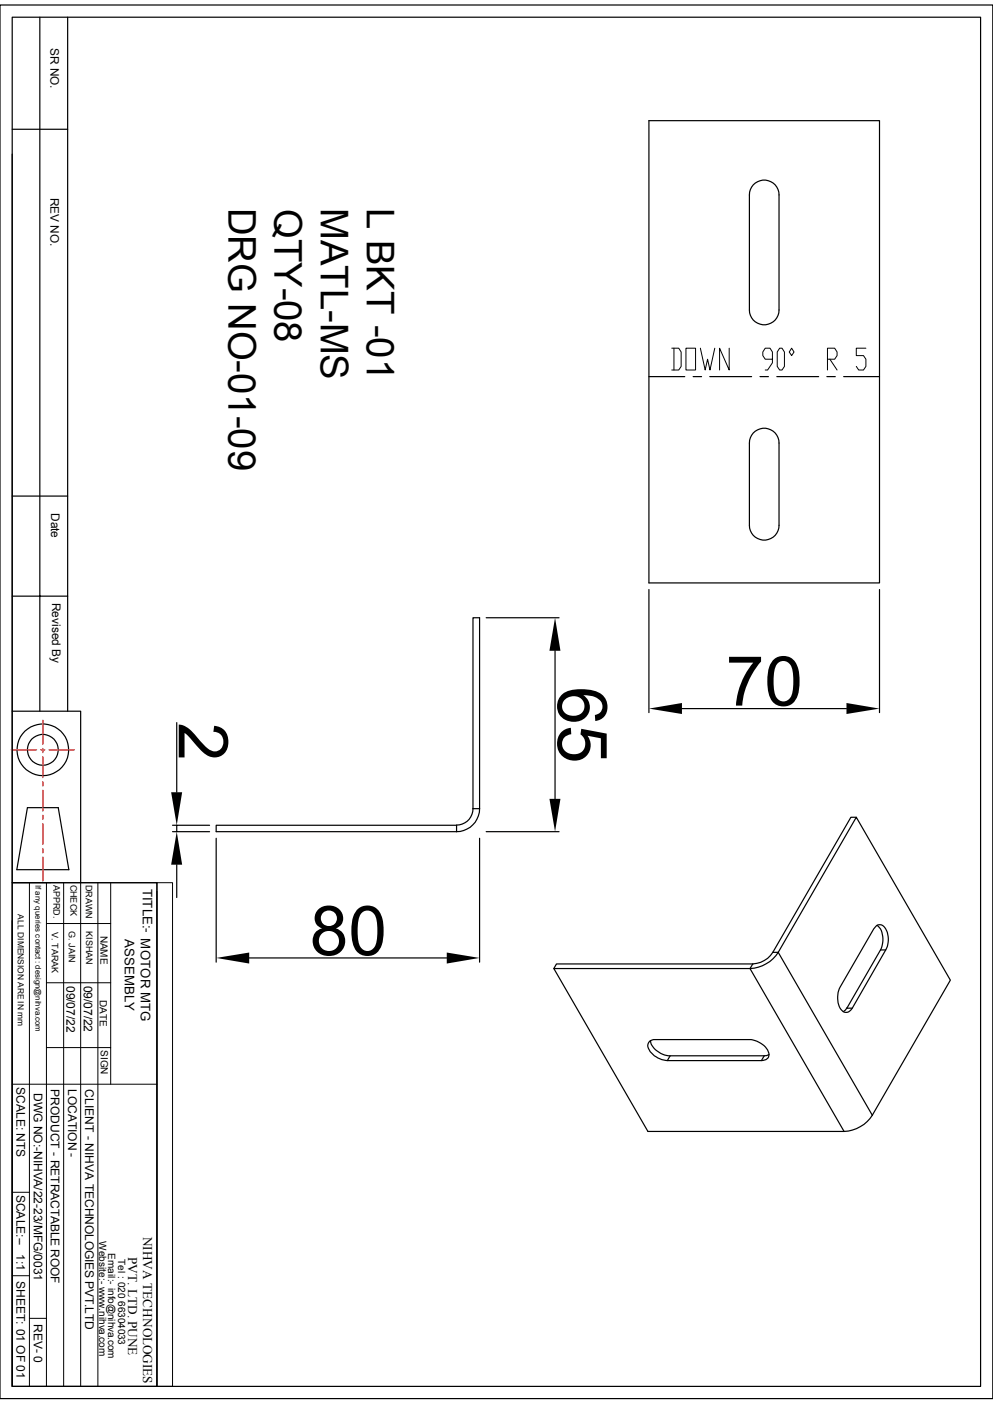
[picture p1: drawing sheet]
<svg xmlns="http://www.w3.org/2000/svg" width="210mm" height="297mm" viewBox="0 0 210 297" stroke-linecap="round" stroke-linejoin="round" font-family="sans-serif">
<g fill="none" stroke="#000" stroke-width=".25">
<path d="M0 1.1h210v294.8h-210zM2.6 3.6h204.8v289.7h-204.8zM8.4 3.6v146.9M14.3 3.6v146.9M2.6 32.6v117.9h14.5v36.2M2.6 27.3h11.7M137.2 25.5h48.8v97.8h-48.8zM159.3 39.1a3.1 3.1 0 0 1 3.4-.8 3.1 3.1 0 0 1 2.1 2.9v24.4a3.1 3.1 0 0 1-3.2 3.1 3.1 3.1 0 0 1-3.1-3.1v-24.4a3.2 3.2 0 0 1 .8-2.1zM137.2 79.7h7.6M146.6 79.7h1.8M150.1 79.7h8.9M160.7 79.7h1.8"/>
<path d="M164.3 79.7h8.8M174.9 79.7h1.8M178.4 79.7h7.6M159.3 91.6a3.1 3.1 0 0 1 3.4-.8 3.1 3.1 0 0 1 2.1 2.9v17.4a3.1 3.1 0 0 1-3.2 3.2 3.1 3.1 0 0 1-3.1-3.2v-17.4a3.2 3.2 0 0 1 .8-2.1zM2.6 104.9h11.7M2.6 126.1h11.7M102.8 130.7h15.4M117.4 137.7v31.3M137.2 124.7v26M186 124.7v26M2.6 150.5v36.2M37.4 152.9v14.7"/>
<path d="M144.2 149.9h34.8M5.8 170.9h6.5l2.3 13.1h-11zM36.5 175.9h7.8M36.5 174.6h7.8M37.4 174.6v1.3M45.7 174.6h50.9v1.3h-50.9zM45.7 177.3v26.2M100 171.1v-40.4h1.4v40.4M100 171.1h1.4M100 171.1a3.4 3.4 0 0 1-3.4 3.4M101.4 177.3v26.2M101.4 171.1a4.9 4.9 0 0 1-4.8 4.8"/>
<path d="M102.8 175.9h15.4M181.1 172.9l19.9 34.4-16.5 28.6-19.9-34.4zM181.1 172.9h-1.1l-16.6 28.6M2.6 186.7h30.6v106.6h-30.6zM2.6 194.8v98.5M37.4 182.9v7M185.4 195.8a1.42 1.42 0 0 1 2.1 1 4.7 4.7 0 0 1-.2 4.2l-7 12.3a1.44 1.44 0 0 1-1.5 .9 1.44 1.44 0 0 1-1.3-1.3 5.2 5.2 0 0 1 .2-4.1l7.1-12.3zM185.5 195.7a4.4 4.4 0 0 1 .7 5.3M52.7 202.6h41.8M159.2 203.9l-.6 1 19.9 34.5h-41.5l-19.9-34.5h41.5M159.2 203.9h-41.5l-.6 1M163.4 201.5a5.4 5.4 0 0 1-4.2 2.4"/>
<path d="M163.4 201.5h1.2M164.6 201.4a7.6 7.6 0 0 1-5.9 3.5M179.1 213.2l-.7 .8M187.3 201h-1.1l-7.1 12.3h1.2M137.4 220.3l.8-.4h20.3a4.4 4.4 0 0 1 4.1 3.2 1.4 1.4 0 0 1-1.6 1.3h-19.9a4.4 4.4 0 0 1-4.1-3.2zM137.6 220.1a4.2 4.2 0 0 0 4.1 3.3M161.6 223.4h-19.9l-.6 1M161.6 223.4l-.6 1M162.6 223.1l-1 .3M184.5 235.9a7.6 7.6 0 0 1-5.9 3.5"/>
<circle cx="9.1" cy="158.6" r="5.5"/>
<circle cx="9.1" cy="158.6" r="3.3"/>
</g>
<g fill="none" stroke="#000" stroke-width=".21">
<path d="M142.1 73.7h1.5l.5 .8v3l-.5 .8h-1.5M142.5 73.7v4.6M145.1 73.7h2v4.6h-2zM148.1 73.7l1 4.6 .5-2.3 .6 2.3 1-4.6M154.2 73.7v4.6l-2-4.6v4.6M163.4 76h-1.6l-.5-.8v-.7l.5-.8h1.1l.5 .8v2.3l-1.1 1.5h-.5M164.9 73.7h.5l.5 .8v3l-.5 .8h-.5l-.5-.8v-3zM167.4 73.7l.5 .8-.5 .7-.5-.7zM175 76h1.5l.5-.8v-.7l-.5-.8h-1.5v4.6M175.5 76l1.5 2.3M183.1 73.7h-2v1.5h1.5l.5 .8v1.5l-.5 .8h-1l-.5-.8M2.6 186.7h30.6"/>
<path d="M6.2 186.7v106.6M9.8 195.4h13.6M9.8 186.7v106.6M13.5 186.7v106.6M17.1 186.7v106.6M20.7 186.7v106.6M23.4 186.7v42.7M33.2 186.7h3.3v106.6h-3.3zM33.2 188.6v104.7M9.8 207.9h13.6M2.6 229.4h30.6M9.8 221.6h13.6"/>
<path d="M2.6 252.2h3.6M2.6 269.9h3.6M6.2 278.9h3.6"/>
</g>
<path d="M117.4 130.7l1.1 7h-2.3zM137.2 149.9l7-1.2v2.3zM179 148.7l7 1.2-7 1.1zM36.2 167.6h2.3l-1.1 7zM116.2 169h2.3l-1.1 6.9zM37.4 175.9l1.1 7h-2.3zM45.7 202.6l7-1.1v2.3zM94.5 201.5l6.9 1.1-6.9 1.2z" fill="#000"/>
<g fill="#000">
<path d="M37.8 153.3a5.5 5.5 0 0 1 3.9 2.7 8.7 8.7 0 0 0 3.4 2.9 2.06 2.06 0 0 0 2.2-2 2.06 2.06 0 0 0-2.2-2.1l.2-1.3a3.3 3.3 0 0 1 2.9 4.6 3 3 0 0 1-5.3 1l-3-3.3-.9-.7v5.1h-1.2z"/>
<path d="M118.6 147.2a5.3 5.3 0 0 1 4.3-1.4 5.8 5.8 0 0 1 5 1.8 3.1 3.1 0 0 1-2 4.9l-.1-1.2a1.88 1.88 0 0 0 1.6-1.7 1.88 1.88 0 0 0-1.2-2l-1.2-.4-1.6-.1a3.1 3.1 0 0 1 1.1 3.8 3.1 3.1 0 0 1-3.5 1.8 3.3 3.3 0 0 1-3-2 3.3 3.3 0 0 1 .6-3.5zM119.4 148.1a2.04 2.04 0 0 0-.2 2.4 2.04 2.04 0 0 0 2.1 .9 2.12 2.12 0 0 0 2.3-2.4 2.12 2.12 0 0 0-2.9-1.7l-.9 .4zM118.6 155l.7-.6 1.4-.4 .1 1.3a2.14 2.14 0 0 0-1.9 2.5 2.14 2.14 0 0 0 2.5 1.8 2.28 2.28 0 0 0 2.3-1.6 2.28 2.28 0 0 0-.9-2.6l.1-1.2 5.4 1v5.2h-1.2v-4.2l-2.8-.6a3.4 3.4 0 0 1-.2 4.2 3.4 3.4 0 0 1-4.1 .8 3.6 3.6 0 0 1-1.4-5.6z"/>
</g>
<path d="M2.4 158.6h5.3M8.6 158.6h.9M9.1 152.4v5M9.1 158.3v.9M10.4 158.6h5.3M9.1 160.1v4.4M9.1 165.4v.9M9.1 167.2v4.4M9.1 172.5v.9M9.1 174.2v4.4M9.1 179.5v.9M9.1 181.3v5.1" fill="none" stroke="#f00" stroke-width=".25"/>
<g font-size="14.6">
<text x="153.5" y="149.3">70</text>
<text x="65.5" y="202.1">80</text>
</g>
<g font-size="8.1">
<text x="48.3" y="43.9" transform="rotate(90 48.3 43.9)">DRG NO-01-09</text>
<text x="58.1" y="44.2" transform="rotate(90 58.1 44.2)">QTY-08</text>
<text x="67.9" y="44" transform="rotate(90 67.9 44)">MATL-MS</text>
<text x="77.6" y="44" transform="rotate(90 77.6 44)">L BKT -01</text>
</g>
<g font-size="2.8">
<text x="30.2" y="188" transform="rotate(90 30.2 188)">TITLE:- MOTOR MTG</text>
<text x="26.4" y="198.7" transform="rotate(90 26.4 198.7)">ASSEMBLY</text>
<text x="30.3" y="261.6" transform="rotate(90 30.3 261.6)">NIHVA TECHNOLOGIES</text>
<text x="27.1" y="265.9" transform="rotate(90 27.1 265.9)">PVT. LTD. PUNE</text>
</g>
<g font-size="2.5">
<text x="10.7" y="10.1" transform="rotate(90 10.7 10.1)">SR NO.</text>
<text x="10.7" y="41.8" transform="rotate(90 10.7 41.8)">REV NO.</text>
<text x="10.8" y="108.5" transform="rotate(90 10.8 108.5)">Date</text>
<text x="11" y="127.5" transform="rotate(90 11 127.5)">Revised By</text>
<text x="14.1" y="208.5" transform="rotate(90 14.1 208.5)">09/07/22</text>
<text x="17.7" y="208.5" transform="rotate(90 17.7 208.5)">09/07/22</text>
<text x="3.5" y="230" transform="rotate(90 3.5 230)">SCALE: NTS</text>
<text x="7.2" y="231.2" transform="rotate(90 7.2 231.2)">DWG NO:-NIHVA/22-23/MFG/0031</text>
<text x="10.8" y="230.3" transform="rotate(90 10.8 230.3)">PRODUCT - RETRACTABLE ROOF</text>
<text x="14.4" y="230.3" transform="rotate(90 14.4 230.3)">LOCATION -</text>
<text x="18" y="230.4" transform="rotate(90 18 230.4)">CLIENT - NIHVA TECHNOLOGIES PVT.LTD</text>
<text x="3.5" y="252.7" transform="rotate(90 3.5 252.7)">SCALE:--</text>
<text x="3.5" y="265.3" transform="rotate(90 3.5 265.3)">1:1</text>
<text x="3.5" y="271" transform="rotate(90 3.5 271)">SHEET: 01 OF 01</text>
<text x="7.2" y="280" transform="rotate(90 7.2 280)">REV- 0</text>
</g>
<g font-size="2.1">
<text x="21.3" y="197.9" transform="rotate(90 21.3 197.9)">NAME</text>
<text x="21.1" y="211.5" transform="rotate(90 21.1 211.5)">DATE</text>
<text x="21.3" y="222.1" transform="rotate(90 21.3 222.1)">SIGN</text>
<text x="21" y="262.6" transform="rotate(90 21 262.6)">Website:- www.nihva.com</text>
<text x="22.9" y="265" transform="rotate(90 22.9 265)">Email:- info@nihva.com</text>
<text x="25" y="266.3" transform="rotate(90 25 266.3)">Tel : 020 66304033</text>
</g>
<g font-size="1.9">
<text x="11.3" y="187.2" transform="rotate(90 11.3 187.2)">APPRD.</text>
<text x="14.9" y="187.1" transform="rotate(90 14.9 187.1)">CHECK</text>
<text x="18.1" y="187.2" transform="rotate(90 18.1 187.2)">DRAWN</text>
<text x="11" y="197.1" transform="rotate(90 11 197.1)">V. TARAK</text>
<text x="14.6" y="197" transform="rotate(90 14.6 197)">G. JAIN</text>
<text x="18.2" y="197" transform="rotate(90 18.2 197)">KISHAN</text>
</g>
<text font-size="1.8" x="3.8" y="193.4" transform="rotate(90 3.8 193.4)">ALL DIMENSION ARE IN mm</text>
<text font-size="1.7" x="7.5" y="187.2" transform="rotate(90 7.5 187.2)">If any queries contact : design@nihva.com</text>
</svg>
